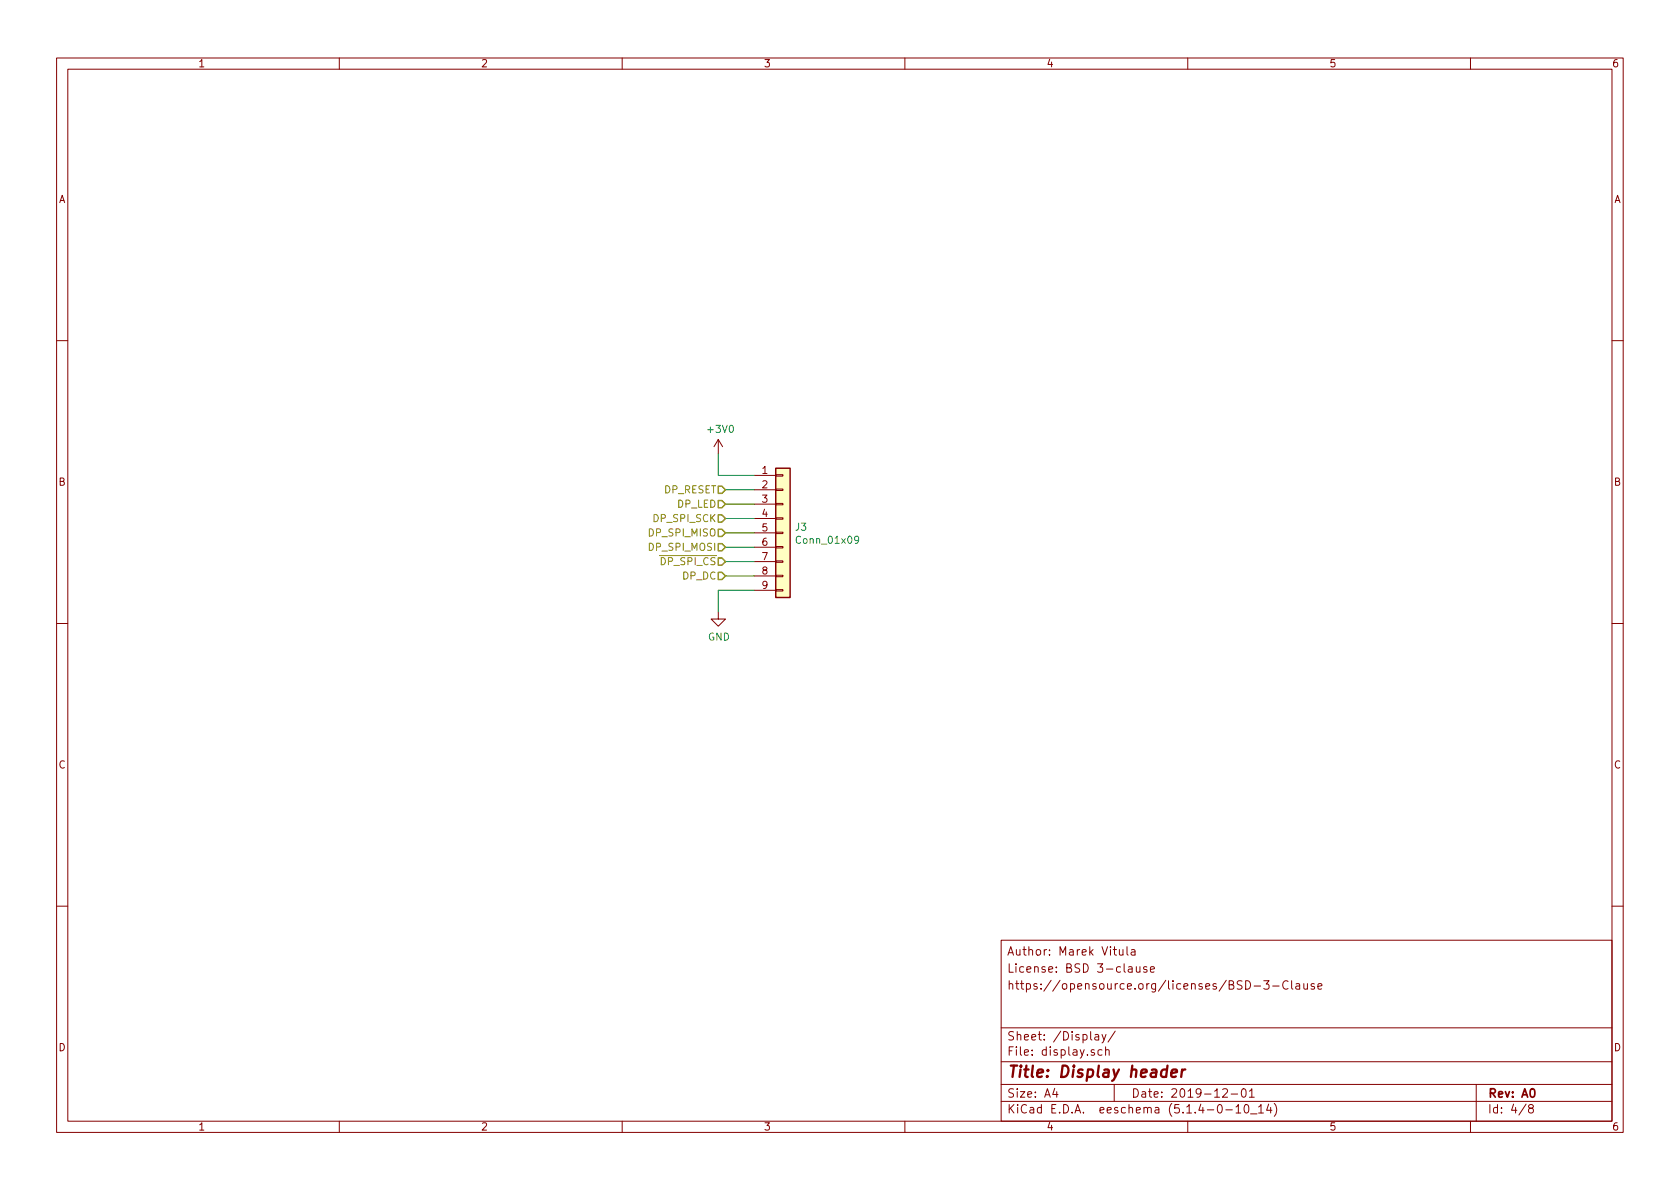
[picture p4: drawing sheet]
EESchema Schematic File Version 4
LIBS:smartlock-cache
EELAYER 30 0
EELAYER END
$Descr A4 11693 8268
encoding utf-8
Sheet 4 8
Title "Display header"
Date "2019-12-01"
Rev "A0"
Comp ""
Comment1 ""
Comment2 "https://opensource.org/licenses/BSD-3-Clause"
Comment3 "License: BSD 3-clause"
Comment4 "Author: Marek Vitula"
$EndDescr
$Comp
L power:+3V0 #PWR015
U 1 1
P 5000 3150
F 0 "#PWR015" H 5000 3000 50  0001 C CNN
F 1 "+3V0" H 5015 3323 50  0000 C CNN
F 2 "" H 5000 3150 50  0001 C CNN
F 3 "" H 5000 3150 50  0001 C CNN
	1    5000 3150
	1    0    0    -1  
$EndComp
Wire Wire Line
	5050 3400 5250 3400
Wire Wire Line
	5050 3500 5250 3500
Wire Wire Line
	5050 3600 5250 3600
Wire Wire Line
	5050 3700 5250 3700
Wire Wire Line
	5050 3800 5250 3800
Wire Wire Line
	5050 3900 5250 3900
Wire Wire Line
	5050 4000 5250 4000
Text HLabel 5050 4000 0    50   Input ~ 0
DP_DC
Text HLabel 5050 3900 0    50   Input ~ 0
~DP_SPI_CS
Text HLabel 5050 3400 0    50   Input ~ 0
DP_RESET
Text HLabel 5050 3500 0    50   Input ~ 0
DP_LED
Text HLabel 5050 3600 0    50   Input ~ 0
DP_SPI_SCK
Text HLabel 5050 3700 0    50   Input ~ 0
DP_SPI_MISO
Text HLabel 5050 3800 0    50   Input ~ 0
DP_SPI_MOSI
Wire Wire Line
	5000 4250 5000 4100
$Comp
L power:GND #PWR016
U 1 1
P 5000 4250
F 0 "#PWR016" H 5000 4000 50  0001 C CNN
F 1 "GND" H 5005 4077 50  0000 C CNN
F 2 "" H 5000 4250 50  0001 C CNN
F 3 "" H 5000 4250 50  0001 C CNN
	1    5000 4250
	1    0    0    -1  
$EndComp
Wire Wire Line
	5000 3150 5000 3300
$Comp
L Connector_Generic:Conn_01x09 J3
U 1 1
P 5450 3700
F 0 "J3" H 5530 3742 50  0000 L CNN
F 1 "Conn_01x09" H 5530 3651 50  0000 L CNN
F 2 "Connector_PinHeader_2.54mm:PinHeader_1x09_P2.54mm_Vertical" H 5450 3700 50  0001 C CNN
F 3 "~" H 5450 3700 50  0001 C CNN
F 4 "22-30-3093" H 5450 3700 50  0001 C CNN "manf#"
	1    5450 3700
	1    0    0    -1  
$EndComp
Wire Wire Line
	5250 3300 5000 3300
Wire Wire Line
	5250 4100 5000 4100
$EndSCHEMATC
